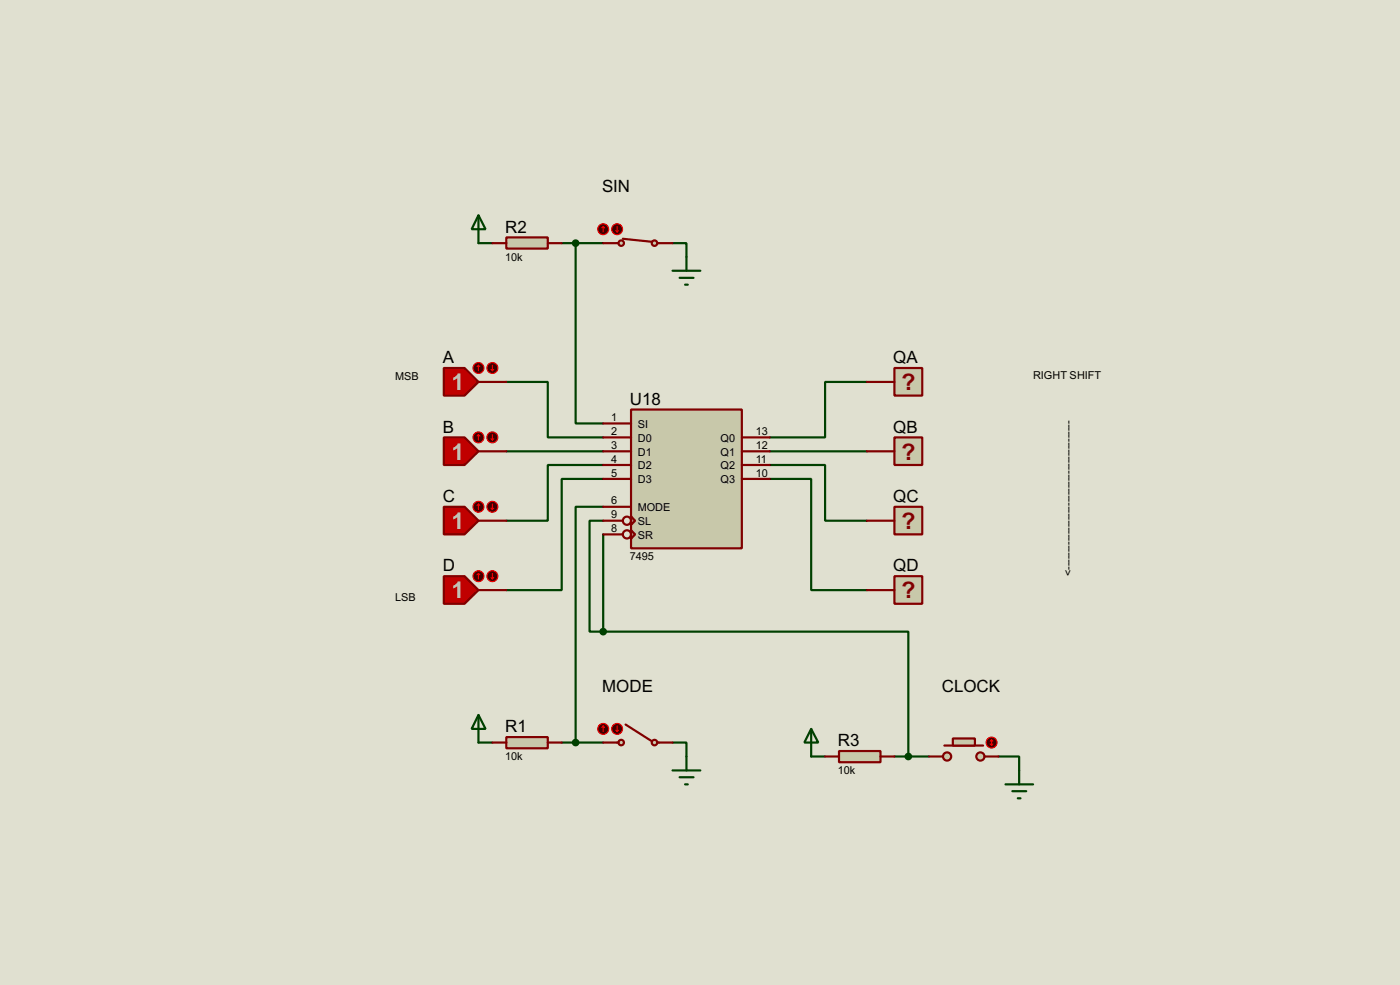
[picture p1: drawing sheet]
<svg xmlns="http://www.w3.org/2000/svg" width="256mm" height="180mm" viewBox="0 0 256 180" stroke-linecap="round" stroke-linejoin="round" font-family="sans-serif">
<path d="M0 0h256.5v180.3h-256.5z" fill="#e0e0d0"/>
<g fill="none" stroke="#004000" stroke-width=".4">
<path d="M87.7 44.5h2.5M102.9 44.5h7.6M105.5 44.5v33h5M123.2 44.5h2.6v2.5M92.8 69.9h7.6v10.2h10.1M158.8 69.9h-7.6v10.2h-10.2M92.8 82.6h17.7M110.5 85.1h-10.1v10.2h-7.6M110.5 87.7h-7.6v20.3h-10.1M110.5 92.8h-5v43.1M110.5 95.3h-2.5v20.3h2.5M110.5 97.8v17.8"/>
<path d="M141 85.1h10.2v10.2h7.6M141 87.7h7.6v20.3h10.2M141 82.6h17.8M110.5 115.6h55.9v22.9M87.7 135.9h2.5M102.9 135.9h7.6M123.2 135.9h2.6v2.6M148.6 138.5h2.6M163.9 138.5h6.3M182.9 138.5h3.8v2.5"/>
</g>
<path d="M115.6 75h20.3v25.4h-20.3z" fill="#c8c8aa" stroke="#800000" stroke-width=".4"/>
<g fill="none" stroke="#800000" stroke-width=".4">
<path d="M110.5 77.5h5.1M110.5 80.1h5.1M110.5 82.6h5.1M110.5 85.1h5.1M110.5 87.7h5.1M110.5 92.8h5.1M110.5 95.3h3.6M110.5 97.8h3.6M115.6 94.5l.8 .8-.8 .8zM115.6 97.1l.8 .7-.8 .8zM135.9 80.1h5.1M135.9 82.6h5.1"/>
<path d="M135.9 85.1h5.1M135.9 87.7h5.1"/>
<circle cx="114.8" cy="97.8" r=".75"/>
<circle cx="114.8" cy="95.3" r=".75"/>
</g>
<path d="M81.3 67.4h3.8l2.6 2.5-2.6 2.5h-3.8z" fill-rule="evenodd" fill="#c00000" stroke="#800000" stroke-width=".4"/>
<path d="M87.7 69.9h5.1" fill="none" stroke="#800000" stroke-width=".4"/>
<circle cx="87.6" cy="67.4" r="1" fill="#400000" stroke="#f00" stroke-width=".2"/>
<path d="M87.7 66.9l-.3 .2M87.7 66.9l.2 .2M87.7 66.9v1" fill="none" stroke="#f00" stroke-width=".2"/>
<circle cx="90.2" cy="67.4" r="1" fill="#400000" stroke="#f00" stroke-width=".2"/>
<path d="M90 67.6l.2 .3M90.2 66.9v1M90.5 67.6l-.3 .3" fill="none" stroke="#f00" stroke-width=".2"/>
<path d="M81.3 80.1h3.8l2.6 2.5-2.6 2.5h-3.8z" fill-rule="evenodd" fill="#c00000" stroke="#800000" stroke-width=".4"/>
<path d="M87.7 82.6h5.1" fill="none" stroke="#800000" stroke-width=".4"/>
<circle cx="87.6" cy="80.1" r="1" fill="#400000" stroke="#f00" stroke-width=".2"/>
<path d="M87.7 79.6l-.3 .2M87.7 79.6l.2 .2M87.7 79.6v1" fill="none" stroke="#f00" stroke-width=".2"/>
<circle cx="90.2" cy="80.1" r="1" fill="#400000" stroke="#f00" stroke-width=".2"/>
<path d="M90.2 79.6v1M90 80.3l.2 .3M90.5 80.3l-.3 .3" fill="none" stroke="#f00" stroke-width=".2"/>
<path d="M81.3 92.8h3.8l2.6 2.5-2.6 2.5h-3.8z" fill-rule="evenodd" fill="#c00000" stroke="#800000" stroke-width=".4"/>
<path d="M87.7 95.3h5.1" fill="none" stroke="#800000" stroke-width=".4"/>
<circle cx="87.6" cy="92.8" r="1" fill="#400000" stroke="#f00" stroke-width=".2"/>
<path d="M87.7 92.3l-.3 .2M87.7 92.3l.2 .2M87.7 92.3v1" fill="none" stroke="#f00" stroke-width=".2"/>
<circle cx="90.2" cy="92.8" r="1" fill="#400000" stroke="#f00" stroke-width=".2"/>
<path d="M90 93l.2 .3M90.2 92.3v1M90.5 93l-.3 .3" fill="none" stroke="#f00" stroke-width=".2"/>
<path d="M81.3 105.5h3.8l2.6 2.5-2.6 2.5h-3.8z" fill-rule="evenodd" fill="#c00000" stroke="#800000" stroke-width=".4"/>
<path d="M87.7 108h5.1" fill="none" stroke="#800000" stroke-width=".4"/>
<circle cx="87.6" cy="105.5" r="1" fill="#400000" stroke="#f00" stroke-width=".2"/>
<path d="M87.7 105l-.3 .2M87.7 105l.2 .2M87.7 105v1" fill="none" stroke="#f00" stroke-width=".2"/>
<circle cx="90.2" cy="105.5" r="1" fill="#400000" stroke="#f00" stroke-width=".2"/>
<path d="M90 105.7l.2 .3M90.2 105v1M90.5 105.7l-.3 .3" fill="none" stroke="#f00" stroke-width=".2"/>
<path d="M163.9 80.1h5.1v5h-5.1z" fill-rule="evenodd" fill="#c8c8aa" stroke="#800000" stroke-width=".4"/>
<path d="M158.8 82.6h5.1" fill="none" stroke="#800000" stroke-width=".4"/>
<path d="M163.9 92.8h5.1v5h-5.1z" fill-rule="evenodd" fill="#c8c8aa" stroke="#800000" stroke-width=".4"/>
<path d="M158.8 95.3h5.1" fill="none" stroke="#800000" stroke-width=".4"/>
<path d="M163.9 105.5h5.1v5h-5.1z" fill-rule="evenodd" fill="#c8c8aa" stroke="#800000" stroke-width=".4"/>
<path d="M158.8 108h5.1" fill="none" stroke="#800000" stroke-width=".4"/>
<path d="M163.9 67.4h5.1v5h-5.1z" fill-rule="evenodd" fill="#c8c8aa" stroke="#800000" stroke-width=".4"/>
<path d="M158.8 69.9h5.1" fill="none" stroke="#800000" stroke-width=".4"/>
<path d="M87.7 130.9l1.3 2.5h-2.6zM87.7 130.9v5M125.8 138.5v2.5M123.2 141h5.1M124.5 142.3h2.6M125.5 143.6h.5" fill="none" stroke="#004000" stroke-width=".4"/>
<path d="M92.8 134.9h7.6v2.1h-7.6z" fill="#c8c8aa" stroke="#800000" stroke-width=".4"/>
<path d="M90.2 135.9h2.6M100.4 135.9h2.5" fill="none" stroke="#800000" stroke-width=".4"/>
<g fill="#c8c8aa" stroke="#800000" stroke-width=".4">
<circle cx="113.8" cy="135.9" r=".5"/>
<circle cx="119.9" cy="135.9" r=".5"/>
</g>
<path d="M110.5 135.9h2.8M114.6 132.6l4.8 3.1M120.5 135.9h2.7" fill="none" stroke="#800000" stroke-width=".4"/>
<circle cx="113" cy="133.4" r="1" fill="#400000" stroke="#f00" stroke-width=".2"/>
<path d="M112.8 133.7l.3 .2M113.1 132.9v1M113.3 133.7l-.2 .2" fill="none" stroke="#f00" stroke-width=".2"/>
<circle cx="110.5" cy="133.4" r="1" fill="#400000" stroke="#f00" stroke-width=".2"/>
<path d="M110.5 132.9l.3 .3M110.5 132.9l-.2 .3M110.5 132.9v1" fill="none" stroke="#f00" stroke-width=".2"/>
<circle cx="105.4" cy="135.9" r=".5" fill="#004000" stroke="#004000" stroke-width=".4"/>
<path d="M87.7 39.4l1.3 2.6h-2.6zM87.7 39.4v5.1M123.2 49.6h5.1M124.5 50.9h2.6M125.5 52.1h.5M125.8 47v2.6" fill="none" stroke="#004000" stroke-width=".4"/>
<path d="M92.8 43.5h7.6v2h-7.6z" fill="#c8c8aa" stroke="#800000" stroke-width=".4"/>
<path d="M90.2 44.5h2.6M100.4 44.5h2.5" fill="none" stroke="#800000" stroke-width=".4"/>
<g fill="#c8c8aa" stroke="#800000" stroke-width=".4">
<circle cx="113.8" cy="44.5" r=".5"/>
<circle cx="119.9" cy="44.5" r=".5"/>
</g>
<path d="M110.5 44.5h2.8M114.1 43.7l5.3 .6M120.5 44.5h2.7" fill="none" stroke="#800000" stroke-width=".4"/>
<circle cx="113" cy="42" r="1" fill="#400000" stroke="#f00" stroke-width=".2"/>
<path d="M112.8 42.2l.3 .3M113.1 41.5v1M113.3 42.2l-.2 .3" fill="none" stroke="#f00" stroke-width=".2"/>
<circle cx="110.5" cy="42" r="1" fill="#400000" stroke="#f00" stroke-width=".2"/>
<path d="M110.5 41.5l.3 .2M110.5 41.5l-.2 .2M110.5 41.5v1" fill="none" stroke="#f00" stroke-width=".2"/>
<circle cx="105.4" cy="44.5" r=".5" fill="#004000" stroke="#004000" stroke-width=".4"/>
<path d="M148.6 133.4l1.3 2.5h-2.5zM148.6 133.4v5.1M184.2 143.6h5.1M185.5 144.8h2.5M186.5 146.1h.5M186.7 141v2.6" fill="none" stroke="#004000" stroke-width=".4"/>
<path d="M153.7 137.5h7.6v2h-7.6z" fill="#c8c8aa" stroke="#800000" stroke-width=".4"/>
<path d="M151.2 138.5h2.5M161.3 138.5h2.6" fill="none" stroke="#800000" stroke-width=".4"/>
<g fill="#c8c8aa" stroke="#800000" stroke-width=".4">
<circle cx="179.6" cy="138.5" r=".75"/>
<circle cx="173.5" cy="138.5" r=".75"/>
</g>
<path d="M173 136.5h7.1" fill="none" stroke="#800000" stroke-width=".4"/>
<path d="M174.6 135.2h4v1.3h-4z" fill="#c8c8aa" stroke="#800000" stroke-width=".4"/>
<path d="M170.2 138.5h2.6M180.4 138.5h2.5" fill="none" stroke="#800000" stroke-width=".4"/>
<circle cx="181.6" cy="135.9" r="1" fill="#400000" stroke="#f00" stroke-width=".2"/>
<path d="M181.4 136.2l.3 .3M181.7 135.4v1.1M181.7 135.4l-.3 .3M181.7 135.4l.2 .3M181.9 136.2l-.2 .3" fill="none" stroke="#f00" stroke-width=".2"/>
<g fill="#004000" stroke="#004000" stroke-width=".4">
<circle cx="166.4" cy="138.5" r=".5"/>
<circle cx="110.5" cy="115.6" r=".5"/>
</g>
<g font-size="4.2" fill="#c0c0c0">
<text x="82.7" y="71.4">1</text>
<text x="82.7" y="84.1">1</text>
<text x="82.7" y="96.8">1</text>
<text x="82.7" y="109.5">1</text>
</g>
<g font-size="4.2" fill="#800000">
<text x="165.1" y="71.4">?</text>
<text x="165.1" y="84.1">?</text>
<text x="165.1" y="96.8">?</text>
<text x="165.1" y="109.5">?</text>
</g>
<g font-size="3.1">
<text x="110.3" y="35.2">SIN</text>
<text x="92.6" y="42.6">R2</text>
<text x="81.1" y="66.5">A</text>
<text x="163.7" y="66.5">QA</text>
<text x="115.4" y="74.1">U18</text>
<text x="81.1" y="79.2">B</text>
<text x="163.7" y="79.2">QB</text>
<text x="81.1" y="91.9">C</text>
<text x="163.7" y="91.9">QC</text>
<text x="81.1" y="104.6">D</text>
<text x="163.7" y="104.6">QD</text>
<text x="110.3" y="126.7">MODE</text>
<text x="172.6" y="126.7">CLOCK</text>
<text x="92.6" y="134">R1</text>
<text x="153.5" y="136.6">R3</text>
</g>
<g font-size="2">
<text x="92.6" y="47.7">10k</text>
<text x="72.4" y="69.5">MSB</text>
<text x="189.3" y="69.3">RIGHT SHIFT</text>
<text x="111.9" y="77.1">1</text>
<text x="111.9" y="79.6">2</text>
<text x="111.9" y="82.2">3</text>
<text x="116.9" y="78.3">SI</text>
<text x="116.9" y="80.8">D0</text>
<text x="116.9" y="83.4">D1</text>
<text x="132" y="80.8">Q0</text>
<text x="132" y="83.4">Q1</text>
<text x="138.5" y="79.6">13</text>
<text x="138.5" y="82.2">12</text>
<text x="111.9" y="84.7">4</text>
<text x="111.9" y="87.2">5</text>
<text x="116.9" y="85.9">D2</text>
<text x="116.9" y="88.4">D3</text>
<text x="132" y="85.9">Q2</text>
<text x="132" y="88.4">Q3</text>
<text x="138.5" y="84.7">11</text>
<text x="138.5" y="87.2">10</text>
<text x="111.9" y="92.3">6</text>
<text x="111.9" y="94.9">9</text>
<text x="116.9" y="93.5">MODE</text>
<text x="111.9" y="97.4">8</text>
<text x="116.9" y="96.1">SL</text>
<text x="116.9" y="98.6">SR</text>
<text x="115.4" y="102.5">7495</text>
<text x="196.3" y="105.5" transform="rotate(-90 196.3 105.5)">&lt;------------------------------------------</text>
<text x="72.4" y="110.1">LSB</text>
<text x="92.6" y="139.1">10k</text>
<text x="153.5" y="141.7">10k</text>
</g>
</svg>
